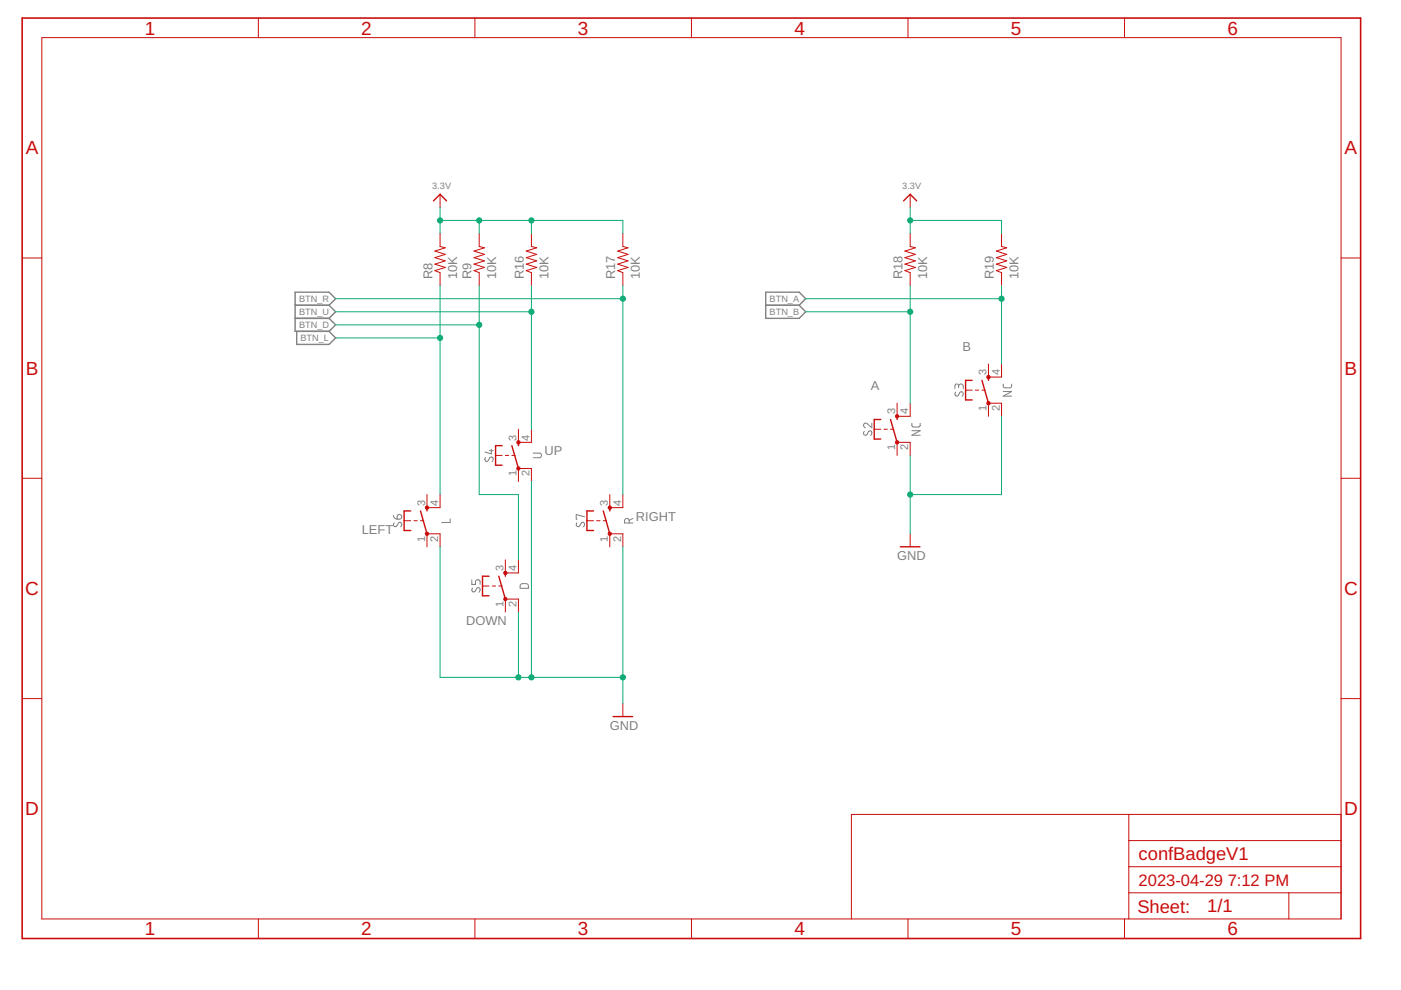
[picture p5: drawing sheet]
<svg xmlns="http://www.w3.org/2000/svg" width="297mm" height="210mm" viewBox="0 0 297 210" stroke-linecap="round" stroke-linejoin="round" font-family="sans-serif">
<g fill="none" stroke="#808080" stroke-width=".21">
<path d="M102.9 97l-.1 .6 .4 .2 .2-.1 .4-.6a.45 .45 0 0 1 .7-.1 .45 .45 0 0 1 0 .7l-.2 .2M103.8 95.5h.8M104.2 95.2v1l-1.4-.4M113 96.1h1.3a.49 .49 0 0 1 .5 .5 .49 .49 0 0 1-.5 .4h-1.3M183.2 91.5l-.1 .6 .4 .2 .2-.1 .4-.7a.45 .45 0 0 1 .7 0 .45 .45 0 0 1-.1 .7l-.1 .1M184.8 89.7v1l-.9-.8a.49 .49 0 0 0-.8 .1 .49 .49 0 0 0 .4 .7M193.3 89.7l.1 .6 .3 .2h1.2l.2-.2v-.6M193.3 91.3h1.8l-1.8 1h1.8M202.6 83.1a.45 .45 0 0 0-.1 .7 .45 .45 0 0 0 .6 .1l.4-.7a.45 .45 0 0 1 .7 0 .45 .45 0 0 1-.1 .7l-.1 .1M203.2 81.9a.5 .5 0 0 1 .5-.5 .5 .5 0 0 1 .5 .5v.5M203.2 82.2v-.4a.39 .39 0 0 0-.3-.4 .39 .39 0 0 0-.4 .4v.6M212.7 81.4v.6l.4 .2h1.1l.2-.2 .1-.6"/>
<path d="M212.7 83h1.8l-1.8 1h1.8M83.4 109.3l.2 .4 .6 .4M83.6 110.8l-.2 .6 .4 .3 .3-.1 .4-.7a.44 .44 0 0 1 .6 0 .44 .44 0 0 1 0 .6l-.2 .2M84.3 109.2a.51 .51 0 0 1 .9 .2 .51 .51 0 0 1-.5 .7h-.5zM95.4 110v.8h-1.7M122.3 110.8a.45 .45 0 0 0-.1 .7 .45 .45 0 0 0 .6 .1l.4-.7a.44 .44 0 0 1 .7 0 .44 .44 0 0 1-.1 .6l-.1 .2M124 109.6l-1.8-.5v1h.2M133.4 110.9v-.5a.5 .5 0 0 0-.5-.5 .5 .5 0 0 0-.5 .5v.5h1.8M134.2 109.9l-.8 .4M100 122.9v1h.8v-.6a.5 .5 0 0 1 .5-.4 .5 .5 0 0 1 .5 .4v.6M100.2 124.7l-.1 .6 .3 .2 .4-.2 .3-.5a.44 .44 0 0 1 .6-.1 .44 .44 0 0 1 0 .7l-.1 .2M110.4 124l.4-.3 1 .1 .2 .3v.6h-1.7z"/>
</g>
<path d="M62.6 67.5h7.2M62.6 64.7h7.2M62.9 70.3v2.7h6.9l1.4-1.4-1.4-1.3M69.8 67.5l1.4 1.4-1.4 1.4M69.8 64.7l1.4-1.4-1.4-1.3h-7.2v8.3h7.2M69.8 64.7l1.4 1.4-1.4 1.4M162.3 62h7.1l1.4 1.3-1.4 1.4 1.4 1.4-1.4 1.4h-7.1zM162.3 64.7h7.1" fill="none" stroke="#808080" stroke-width=".3"/>
<g fill="none" stroke="#c90d0c" stroke-width=".3">
<path d="M91.9 42.6l1.4-1.4 1.4 1.4M191.6 42.6l1.4-1.4 1.4 1.4M209.6 79.9v.7M106.4 94.5h-1.3v4.1h1.3M108.5 94.5l1.4 4.8M109.9 93.8v.7M186.7 88.9h-1.3v4.2h1.3M188.8 88.9l1.4 4.9M190.2 88.3v.6M206.1 80.6h-1.4v4.2h1.4M208.2 80.6l1.4 4.9M87.1 108.3h-1.4v4.2h1.4"/>
<path d="M89.2 108.3l1.3 4.9M90.5 107.6v.7M125.8 108.3h-1.4v4.2h1.4M127.9 108.3l1.4 4.9M129.3 107.6v.7M190.9 115.9h4.2M103.7 122.2h-1.4v4.1h1.4M105.7 122.2l1.4 4.8M107.1 121.5v.7M130 151.9h4.1"/>
</g>
<g fill="none" stroke="#c90d0c" stroke-width=".21">
<path d="M8.9 8h275.4v186.8h-275.4zM54.8 3.8v4.2M100.7 3.8v4.2M146.6 3.8v4.2M192.5 3.8v4.2M238.4 3.8v4.2M4.7 54.7h4.2M93.3 41.2v2.8M93.3 49.5v2.8l1.1 .2-2.2 .7 2.2 .7-2.2 .7 2.2 .7-2.2 .7 2.2 .7-2.2 .7 1.1 .4v2.8M101.6 49.5v2.8l1.1 .2-2.2 .7 2.2 .7-2.2 .7 2.2 .7-2.2 .7 2.2 .7-2.2 .7 1.1 .4v2.8M112.7 49.5v2.8l1.1 .2-2.2 .7 2.2 .7-2.2 .7 2.2 .7-2.2 .7 2.2 .7-2.2 .7 1.1 .4v2.8M132.1 49.5v2.8l1.1 .2-2.2 .7 2.2 .7-2.2 .7 2.2 .7-2.2 .7 2.2 .7-2.2 .7 1.1 .4v2.8"/>
<path d="M193 41.2v2.8M193 49.5v2.8l1.1 .2-2.2 .7 2.2 .7-2.2 .7 2.2 .7-2.2 .7 2.2 .7-2.2 .7 1.1 .4v2.8M212.3 49.5v2.8l1.1 .2-2.2 .7 2.2 .7-2.2 .7 2.2 .7-2.2 .7 2.2 .7-2.2 .7 1.1 .4v2.8M284.3 54.7h4.2M209.6 77.2v2.7h2.7v-2.7M105.1 96.6h1.3M107.1 96.6h.7M108.5 96.6h.7M109.9 91v2.8h2.8v-2.8M185.4 91h1.3M187.4 91h.7M188.8 91h.7"/>
<path d="M190.2 85.5v2.8h2.8v-2.8M190.2 96.6v-2.8h2.8v2.8M204.7 82.7h1.4M206.8 82.7h.7M208.2 82.7h.7M209.6 88.3v-2.8h2.7v2.8M4.7 101.4h4.2M85.7 110.4h1.4M87.8 110.4h.7M89.2 110.4h.6M90.5 104.9v2.7h2.8v-2.7M90.5 115.9v-2.7h2.8v2.7"/>
<path d="M107.1 118.7v2.8h2.8v-2.8M109.9 102.1v-2.8h2.8v2.8M124.4 110.4h1.4M126.5 110.4h.7M127.9 110.4h.7M129.3 104.9v2.7h2.8v-2.7M129.3 115.9v-2.7h2.8v2.7M193 113.2v2.7M284.3 101.4h4.2M102.3 124.2h1.4M104.4 124.2h.7M105.7 124.2h.7"/>
<path d="M107.1 129.8v-2.8h2.8v2.8M4.7 148.1h4.2M132.1 149.2v2.7M284.3 148.1h4.2M239.3 172.7v22.1M239.3 178.2h45M284.3 172.7h-103.8v22.1M54.8 194.8v4.2M100.7 194.8v4.2M146.6 194.8v4.2M192.5 194.8v4.2M238.4 194.8v4.2"/>
<path d="M239.3 189.3h45M239.3 183.8h45M273.3 189.3v5.5"/>
</g>
<g fill="#c90d0c" stroke="#c90d0c" stroke-width=".21">
<circle cx="190.2" cy="93.8" r=".36"/>
<circle cx="190.2" cy="88.3" r=".35"/>
<circle cx="209.6" cy="85.5" r=".36"/>
<circle cx="209.6" cy="79.9" r=".37"/>
<circle cx="109.9" cy="99.3" r=".35"/>
<circle cx="109.9" cy="93.8" r=".36"/>
<circle cx="107.1" cy="127" r=".35"/>
<circle cx="107.1" cy="121.5" r=".36"/>
<circle cx="90.5" cy="113.2" r=".36"/>
<circle cx="90.5" cy="107.6" r=".37"/>
<circle cx="129.3" cy="113.2" r=".36"/>
<circle cx="129.3" cy="107.6" r=".37"/>
</g>
<path d="M4.7 3.8h283.8v195.2h-283.8z" fill="none" stroke="#c90d0c" stroke-width=".34"/>
<g fill="none" stroke="#0dab76" stroke-width=".21">
<path d="M93.3 44v5.5M93.3 46.7h38.8v2.8M101.6 46.7v2.8M112.7 46.7v2.8M193 44v5.5M193 46.7h19.3v2.8M71.2 68.9h30.4M71.2 66.1h41.5M71.2 63.3h60.9M71.2 71.6h22.1M93.3 60.6v44.3M101.6 60.6v44.3h8.3v13.8"/>
<path d="M112.7 60.6v30.4M132.1 60.6v44.3M170.8 66.1h22.2M170.8 63.3h41.5M193 60.6v24.9M212.3 60.6v16.6M193 96.6v16.6M212.3 88.3v16.6h-19.3M93.3 115.9v27.7h38.8M112.7 102.1v41.5M132.1 115.9v33.3M109.9 129.8v13.8"/>
</g>
<g fill="#0dab76" stroke="#0dab76" stroke-width=".21">
<circle cx="193" cy="104.9" r=".55"/>
<circle cx="109.9" cy="143.6" r=".55"/>
<circle cx="132.1" cy="143.6" r=".55"/>
<circle cx="112.7" cy="143.6" r=".55"/>
<circle cx="93.3" cy="46.7" r=".55"/>
<circle cx="112.7" cy="46.7" r=".55"/>
<circle cx="101.6" cy="46.7" r=".55"/>
<circle cx="193" cy="46.7" r=".55"/>
<circle cx="101.6" cy="68.9" r=".55"/>
<circle cx="112.7" cy="66.1" r=".55"/>
<circle cx="212.3" cy="63.3" r=".55"/>
<circle cx="132.1" cy="63.3" r=".55"/>
<circle cx="93.3" cy="71.6" r=".55"/>
<circle cx="193" cy="66.1" r=".55"/>
</g>
<g font-size="4" fill="#c90d0c">
<text x="30.7" y="7.3">1</text>
<text x="76.6" y="7.3">2</text>
<text x="122.5" y="7.3">3</text>
<text x="168.4" y="7.3">4</text>
<text x="214.3" y="7.3">5</text>
<text x="260.2" y="7.3">6</text>
<text x="5.5" y="32.8">A</text>
<text x="285.1" y="32.8">A</text>
<text x="5.5" y="79.5">B</text>
<text x="285.1" y="79.5">B</text>
<text x="5.3" y="126.2">C</text>
<text x="285" y="126.2">C</text>
<text x="5.3" y="172.9">D</text>
<text x="285" y="172.9">D</text>
<text x="30.7" y="198.3">1</text>
<text x="76.6" y="198.3">2</text>
<text x="122.5" y="198.3">3</text>
<text x="168.4" y="198.3">4</text>
<text x="214.3" y="198.3">5</text>
<text x="260.2" y="198.3">6</text>
</g>
<g font-size="3.9" fill="#c90d0c">
<text x="241.4" y="182.4">confBadgeV1</text>
<text x="241.1" y="193.6">Sheet:</text>
<text x="255.9" y="193.4">1/1</text>
</g>
<g font-size="3.5" fill="#c90d0c">
<text x="241.4" y="187.9">2023-04-29</text>
<text x="260.3" y="187.9">7:12 PM</text>
</g>
<g font-size="2.7" fill="#808080">
<text x="91.7" y="59.2" transform="rotate(-90 91.7 59.2)">R8</text>
<text x="96.9" y="59.2" transform="rotate(-90 96.9 59.2)">10K</text>
<text x="100" y="59.2" transform="rotate(-90 100 59.2)">R9</text>
<text x="105.2" y="59.2" transform="rotate(-90 105.2 59.2)">10K</text>
<text x="111" y="59.2" transform="rotate(-90 111 59.2)">R16</text>
<text x="116.3" y="59.2" transform="rotate(-90 116.3 59.2)">10K</text>
<text x="130.4" y="59.2" transform="rotate(-90 130.4 59.2)">R17</text>
<text x="135.7" y="59.2" transform="rotate(-90 135.7 59.2)">10K</text>
<text x="191.3" y="59.2" transform="rotate(-90 191.3 59.2)">R18</text>
<text x="196.6" y="59.2" transform="rotate(-90 196.6 59.2)">10K</text>
<text x="210.7" y="59.2" transform="rotate(-90 210.7 59.2)">R19</text>
<text x="215.9" y="59.2" transform="rotate(-90 215.9 59.2)">10K</text>
<text x="204" y="74.4">B</text>
<text x="184.7" y="82.7">A</text>
<text x="115.4" y="96.6">UP</text>
<text x="76.7" y="113.2">LEFT</text>
<text x="134.8" y="110.4">RIGHT</text>
<text x="190.2" y="118.7">GND</text>
<text x="98.8" y="132.5">DOWN</text>
<text x="129.3" y="154.7">GND</text>
</g>
<g font-size="2.3" fill="#808080">
<text x="209.2" y="79.6" transform="rotate(-90 209.2 79.6)">3</text>
<text x="212" y="79.6" transform="rotate(-90 212 79.6)">4</text>
<text x="189.8" y="87.9" transform="rotate(-90 189.8 87.9)">3</text>
<text x="192.6" y="87.9" transform="rotate(-90 192.6 87.9)">4</text>
<text x="209.2" y="87.2" transform="rotate(-90 209.2 87.2)">1</text>
<text x="212" y="87.2" transform="rotate(-90 212 87.2)">2</text>
<text x="109.5" y="93.4" transform="rotate(-90 109.5 93.4)">3</text>
<text x="112.3" y="93.4" transform="rotate(-90 112.3 93.4)">4</text>
<text x="189.8" y="95.5" transform="rotate(-90 189.8 95.5)">1</text>
<text x="192.6" y="95.5" transform="rotate(-90 192.6 95.5)">2</text>
<text x="109.5" y="101" transform="rotate(-90 109.5 101)">1</text>
<text x="112.3" y="101" transform="rotate(-90 112.3 101)">2</text>
<text x="90.1" y="107.2" transform="rotate(-90 90.1 107.2)">3</text>
<text x="92.9" y="107.2" transform="rotate(-90 92.9 107.2)">4</text>
<text x="128.9" y="107.2" transform="rotate(-90 128.9 107.2)">3</text>
<text x="131.7" y="107.2" transform="rotate(-90 131.7 107.2)">4</text>
<text x="90.1" y="114.8" transform="rotate(-90 90.1 114.8)">1</text>
<text x="92.9" y="114.8" transform="rotate(-90 92.9 114.8)">2</text>
<text x="128.9" y="114.8" transform="rotate(-90 128.9 114.8)">1</text>
<text x="131.7" y="114.8" transform="rotate(-90 131.7 114.8)">2</text>
<text x="106.8" y="121.1" transform="rotate(-90 106.8 121.1)">3</text>
<text x="109.5" y="121.1" transform="rotate(-90 109.5 121.1)">4</text>
<text x="106.8" y="128.7" transform="rotate(-90 106.8 128.7)">1</text>
<text x="109.5" y="128.7" transform="rotate(-90 109.5 128.7)">2</text>
</g>
<g font-size="1.9" fill="#808080">
<text x="91.6" y="40.1">3.3V</text>
<text x="191.3" y="40.1">3.3V</text>
<text x="63.4" y="64">BTN_R</text>
<text x="163.2" y="64">BTN_A</text>
<text x="63.4" y="69.6">BTN_D</text>
<text x="63.4" y="66.8">BTN_U</text>
<text x="163.2" y="66.8">BTN_B</text>
<text x="63.7" y="72.3">BTN_L</text>
</g>
</svg>
